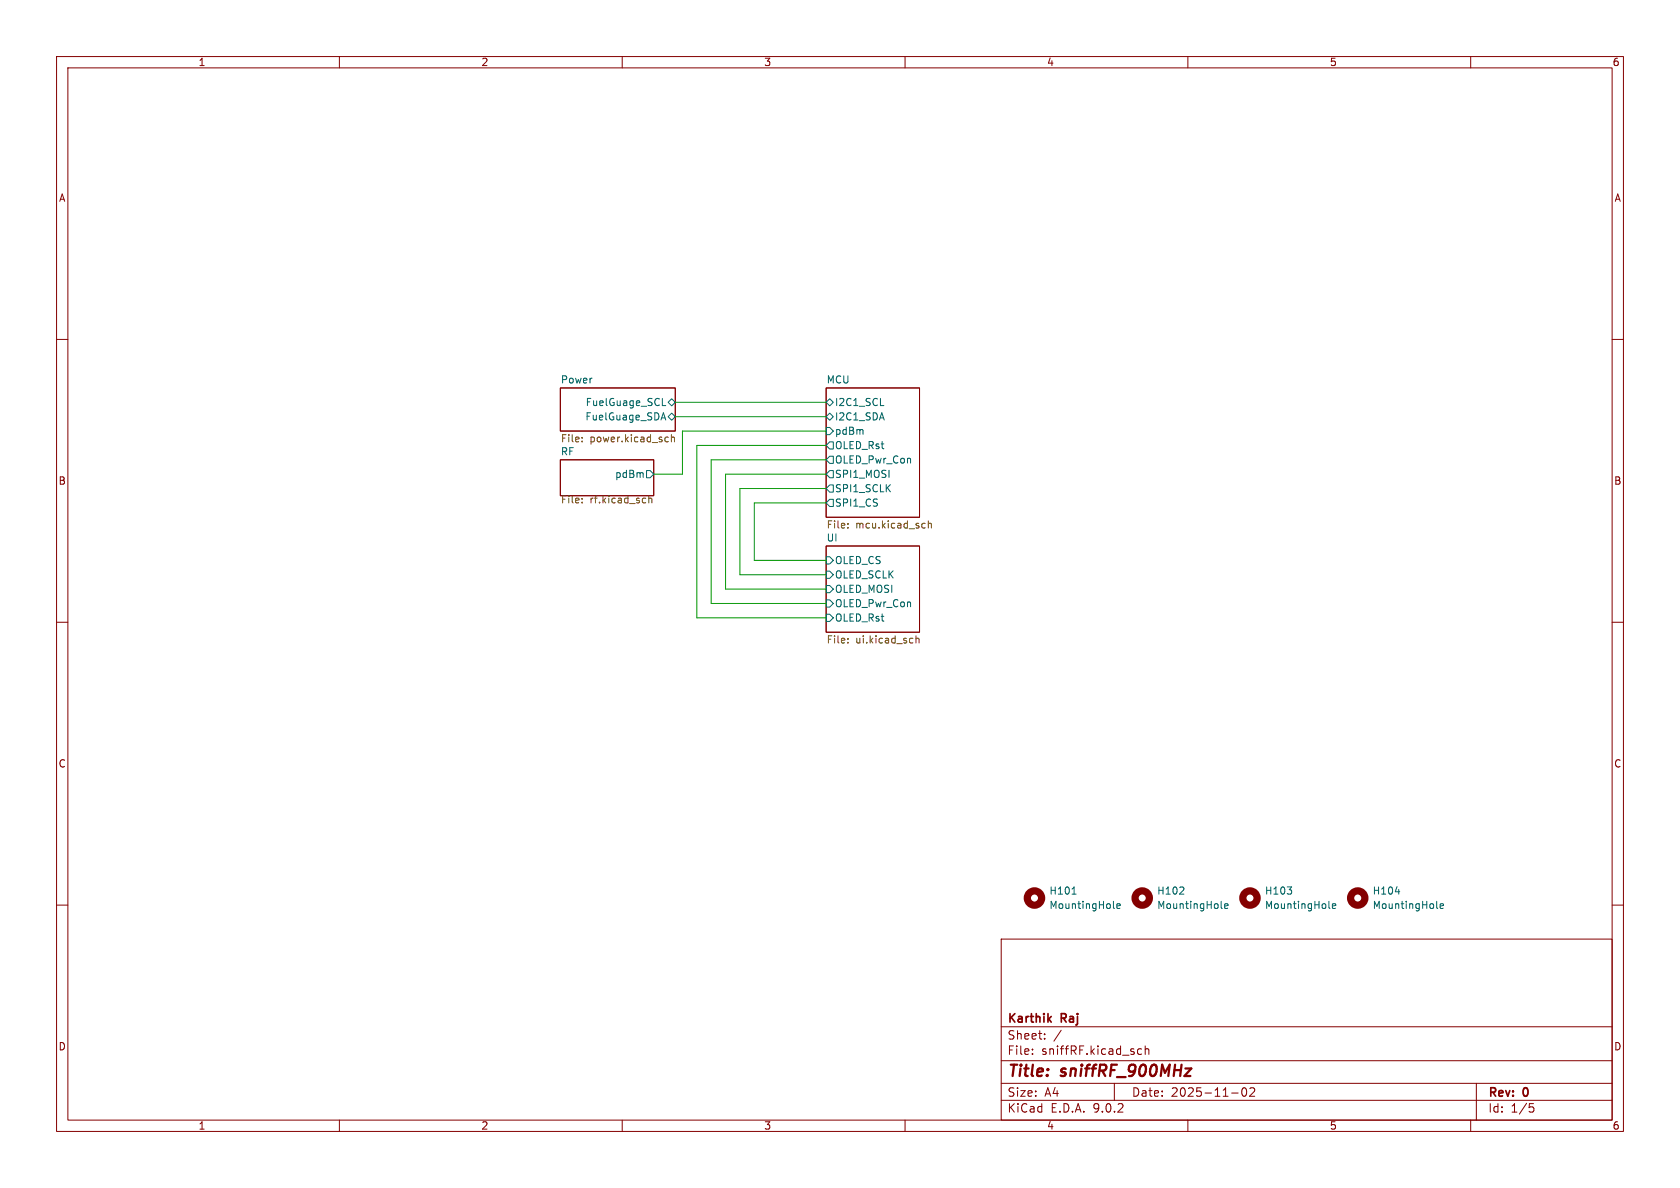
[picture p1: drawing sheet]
<svg xmlns="http://www.w3.org/2000/svg" width="297mm" height="210mm" viewBox="0 0 297 210" stroke-linecap="round" stroke-linejoin="round" font-family="sans-serif">
<g fill="none" stroke="#840000" stroke-width=".18">
<path d="M10 10h277v190h-277zM12 12h273v186h-273zM60 10v2M110 10v2M160 10v2M210 10v2M260 10v2M10 60h2M99.1 68.6h20.3v7.6h-20.3zM146 68.6h16.6v22.8h-16.6zM285 60h2M99.1 81.3h16.5v6.3h-16.5z"/>
<path d="M146 96.5h16.6v15.3h-16.6zM10 110h2M285 110h2M10 160h2M177 166h108v32h-108zM285 160h2M60 198v2M110 198v2M160 198v2M177 194.5h108M177 191.5h108M177 187.5h108"/>
<path d="M177 181.5h108M182.5 186.3v.1M182.5 185.5v.1M184.7 183.6v.1M184.7 182.8v.1M187.6 182.1l-1.3 2M197 191.5v3M201.1 186.1l.3 .3 .4-.1M201.8 185.5l-.4-.1-.3 .3M202.5 185.5l.2-.1 .3 .1 .1 .9M202.5 184.9v1.5M210 198v2"/>
<path d="M217.7 193.2h1.2M219.7 192.4l.2-.1a.81 .81 0 0 1 .6 .6 .81 .81 0 0 1-.3 .8l-.2 .1a.81 .81 0 0 1-.3-1.4zM221 192.4l.5-.1 .2 .1 .1 .3-.9 1.1h.9M260 198v2M261 191.5v6.5M270.4 195.1h.7M270.5 195.7h.4l.3 .3-.2 .5-.5 .1"/>
</g>
<path d="M209.6 188.9h1l-1.2 1.3h1" fill="none" stroke="#840000" stroke-width=".4"/>
<g fill="none" stroke="#006464" stroke-width=".18">
<path d="M117 73.9h.6M117.1 71.7h.6M117.3 73l.4 1.2M118.1 71.1l.6-.6 .7 .6-.7 .7zM118.1 73.7l.6-.7 .7 .7-.7 .6zM146 71.1l.7-.6 .6 .6-.6 .7zM146 73.7l.7-.7 .6 .7-.6 .6zM146 75.6h.7l.6 .6-.6 .6h-.7zM146 78.7l.7-.6h.6v1.3h-.6zM155.7 71.7h.6M114.3 83.2h.6l.7 .6-.7 .7h-.6zM146 83.8l.7-.6h.6v1.3h-.6z"/>
<path d="M146 88.9l.7-.6h.6v1.2h-.6zM146 81.3l.7-.7h.6v1.3h-.6zM146 98.4h.7l.6 .7-.6 .6h-.7zM146.7 85.7h.6v1.3h-.6l-.7-.6zM146 103.5h.7l.6 .6-.6 .7h-.7zM146 106h.7l.6 .7-.6 .6h-.7zM146 101h.7l.6 .6-.6 .6h-.7zM146 108.6h.7l.6 .6-.6 .7h-.7zM189.5 158.1h.7M208.5 158.1h.8M209.2 156.9v.4M227.6 156.8h.7l-.4 .5"/>
<path d="M228.3 157.4v.5M246.7 157.6h.8M196.8 160.4l.2 .2M197.4 160.2l.6-.1v-.3h-.4l-.2 .1 .1 .6h.5M215.9 160.4l.2 .2M216.5 160.2l.6-.1-.1-.3h-.3l-.2 .1 .1 .6h.4M234.9 160.4l.2 .2M235.5 160.2l.6-.1v-.3h-.4l-.2 .1 .1 .6h.5M254 160.4l.2 .2M254.6 160.2l.6-.1-.1-.3h-.3l-.2 .1 .1 .6h.4"/>
</g>
<g fill="none" stroke="#725600" stroke-width=".18">
<path d="M102.9 77.3v.1M102.9 78v.1M117.8 77.3h.3M118.1 78l-.3 .1M118.7 77.4l.2-.1h.3v.8M118.7 76.8v1.3M102.9 88.8v.1M102.9 88.1v.1M114.7 87.6v1.3M114.7 88.2l.2-.1h.3v.8M149.9 93.2v.1M149.9 92.6v.1"/>
<path d="M163.4 92.5l.2 .1M163.6 93.3h-.2M164.1 92.1v1.2M164.1 92.6l.2-.1 .3 .1 .1 .7M149.9 112.9v.1M149.9 113.5v.2M161.9 112.4v1.3M161.9 112.9l.2-.1 .3 .1 .1 .8"/>
</g>
<g fill="none" stroke="#840000" stroke-width="1.3">
<circle cx="182.9" cy="158.7" r="1.27"/>
<circle cx="201.9" cy="158.7" r="1.27"/>
<circle cx="221" cy="158.7" r="1.27"/>
<circle cx="240" cy="158.7" r="1.27"/>
</g>
<path d="M119.4 71.1h26.6M119.4 73.7h26.6M146 78.7h-22.8v30.5h22.8M146 76.2h-25.4v7.6h-5M146 81.3h-20.3v25.4h20.3M146 83.8h-17.7v20.3h17.7M146 86.4h-15.2v15.2h15.2M146 88.9h-12.7v10.2h12.7" fill="none" stroke="#009600" stroke-width=".18"/>
<g font-size="2.8" fill="#840000">
<text x="178" y="190.9">Title:</text>
<text x="187.7" y="190.9">sniffRF_900MHz</text>
</g>
<g font-size="2.1" fill="#840000">
<text x="178" y="184">Sheet:</text>
<text x="178" y="181.2">Karthik</text>
<text x="187.7" y="181.2">Raj</text>
<text x="178" y="186.7">File:</text>
<text x="184.1" y="186.7">sniffRF.kicad_sch</text>
<text x="178" y="196.9">KiCad</text>
<text x="178" y="194.1">Size:</text>
<text x="184.7" y="194.1">A4</text>
<text x="185.7" y="196.9">E.D.A.</text>
<text x="193.3" y="196.9">9.0.2</text>
<text x="200" y="194.1">Date:</text>
<text x="207" y="194.1">2025-11-02</text>
<text x="263" y="194.3">Rev:</text>
<text x="263" y="196.9">Id:</text>
<text x="267.1" y="196.9">1/5</text>
<text x="269.4" y="194.3">0</text>
</g>
<g font-size="1.8" fill="#840000">
<text x="35" y="11.9">1</text>
<text x="85" y="11.9">2</text>
<text x="135" y="11.9">3</text>
<text x="185" y="11.9">4</text>
<text x="235" y="11.9">5</text>
<text x="285" y="11.9">6</text>
<text x="10.3" y="35.9">A</text>
<text x="285.3" y="35.9">A</text>
<text x="10.3" y="85.9">B</text>
<text x="285.3" y="85.9">B</text>
<text x="10.3" y="135.9">C</text>
<text x="285.3" y="135.9">C</text>
<text x="10.3" y="185.9">D</text>
<text x="285.3" y="185.9">D</text>
<text x="35" y="199.9">1</text>
<text x="85" y="199.9">2</text>
<text x="135" y="199.9">3</text>
<text x="185" y="199.9">4</text>
<text x="235" y="199.9">5</text>
<text x="285" y="199.9">6</text>
</g>
<g font-size="1.8" fill="#006464">
<text x="99.1" y="67.9">Power</text>
<text x="103.4" y="72">FuelGuage_SCL</text>
<text x="146" y="67.9">MCU</text>
<text x="147.5" y="72">I2C1_SCL</text>
<text x="103.4" y="74.5">FuelGuage_SDA</text>
<text x="147.5" y="74.5">I2C1_SDA</text>
<text x="147.5" y="77.1">pdBm</text>
<text x="99.1" y="80.6">RF</text>
<text x="147.5" y="82.1">OLED_Pwr_Con</text>
<text x="147.5" y="79.6">OLED_Rst</text>
<text x="108.6" y="84.7">pdBm</text>
<text x="147.5" y="84.7">SPI1_MOSI</text>
<text x="147.5" y="87.2">SPI1_SCLK</text>
<text x="147.5" y="89.8">SPI1_CS</text>
<text x="146" y="95.8">UI</text>
<text x="147.5" y="99.9">OLED_CS</text>
<text x="147.5" y="105">OLED_MOSI</text>
<text x="147.5" y="107.5">OLED_Pwr_Con</text>
<text x="147.5" y="102.5">OLED_SCLK</text>
<text x="147.5" y="110.1">OLED_Rst</text>
<text x="185.4" y="158.3">H101</text>
<text x="185.4" y="160.9">MountingHole</text>
<text x="204.5" y="158.3">H102</text>
<text x="204.5" y="160.9">MountingHole</text>
<text x="223.5" y="158.3">H103</text>
<text x="223.5" y="160.9">MountingHole</text>
<text x="242.6" y="158.3">H104</text>
<text x="242.6" y="160.9">MountingHole</text>
</g>
<g font-size="1.8" fill="#725600">
<text x="99.1" y="78.5">File:</text>
<text x="104.3" y="78.5">power.kicad_sch</text>
<text x="99.1" y="89.3">File:</text>
<text x="104.3" y="89.3">rf.kicad_sch</text>
<text x="146" y="93.8">File:</text>
<text x="151.3" y="93.8">mcu.kicad_sch</text>
<text x="146" y="114.1">File:</text>
<text x="151.3" y="114.1">ui.kicad_sch</text>
</g>
</svg>
